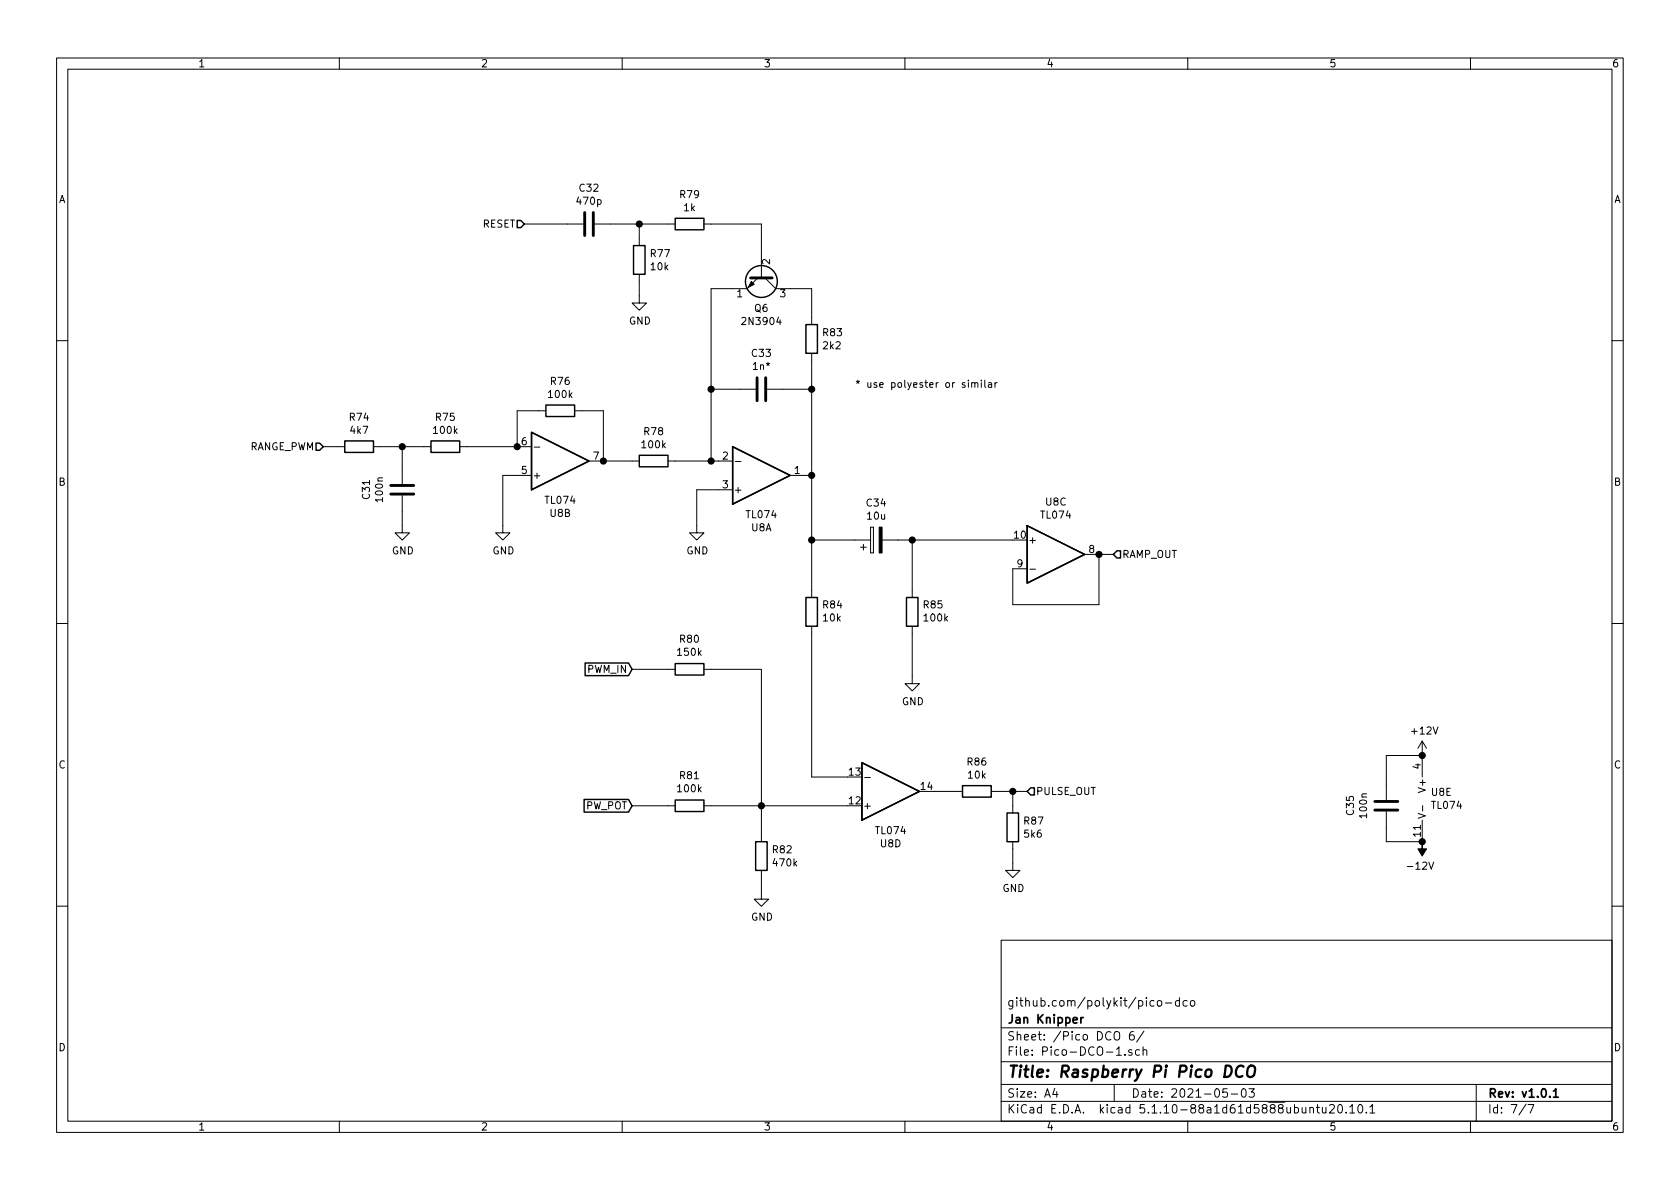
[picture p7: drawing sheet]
<svg xmlns="http://www.w3.org/2000/svg" width="297mm" height="210mm" viewBox="0 0 297 210" stroke-linecap="round" stroke-linejoin="round" font-family="sans-serif">
<g fill="none" stroke="#000" stroke-width=".18">
<path d="M10 10.3h277v189.9h-277zM12 12.2h273v186.1h-273zM60 10.3v1.9M110 10.3v1.9M160 10.3v1.9M210 10.3v1.9M260 10.3v1.9M92.7 39.6h10.4M105.2 39.6h14.2M113 39.6v3.8M124.5 39.6h10.1v9.5M113 48.5v5.1h1.3l-1.3 1.3-1.2-1.3h1.2"/>
<path d="M134 49.1l-1.9 1.9h-6.4v30.5M135.3 49.1l1.9 1.9h6.3v6.4M10 60.2h2M57.1 79h3.9M66 79h10.2M71.1 79v6.6M81.3 79h12.7M94.5 79.1h1M96.5 72.6h-5.1v6.4M101.6 72.6h5.1v8.9M125.7 68.8h7.9M135.6 68.8h7.9"/>
<path d="M143.5 62.5v43.2M171.2 67.2v.2M171.2 67.7v.8M171.8 67.8l.2-.1h.3l.1 .8M171.8 67.7v.8M172.4 67.8l.1-.1h.3l.1 .8M173.5 67.2v.2M173.5 67.7v.8M174.1 67.2v1.1l.2 .2M174.8 67.7h.5v.8M175.3 68h-.4l-.2 .2 .1 .2h.5M175.9 67.7v.8"/>
<path d="M176.3 67.7l-.4 .2M285 60.2h2M71.1 87.6v6.6h1.3l-1.3 1.3-1.3-1.3h1.3M94 84.1h-5.1v10.1h1.3l-1.3 1.3-1.3-1.3h1.3M104.1 81.5h8.9M118.1 81.5h11.4M129.5 86.6h-6.3v7.6h1.3l-1.3 1.3-1.3-1.3h1.3M130 81.6h1M139.7 84.1h3.8M143.5 95.5h10.4M152.1 96.8h1.1M152.7 96.3v1"/>
<path d="M153.9 93.2h.5v4.6h-.5zM156 95.5h23.1M161.3 95.5v10.2M191.8 98h5M194.3 98v8.9h-15.2v-6.3h2.5M10 110.3h2M111.8 118.4h7.6M124.5 118.4h10.1v30.4M143.5 110.7v26.7h6.4M161.3 110.7v10.2h1.3l-1.3 1.3-1.3-1.3h1.3M182.1 100.7h1M285 110.3h2"/>
<path d="M152.9 137.5h1M165.1 139.9h5.1M175.3 139.9h6.3M179.1 139.9v3.9M251.5 131.1v6.3M251.5 133.6h-6.4v7.9M251.5 131.1l-.8 1.2M251.5 131.1l.7 1.2M111.8 142.5h7.6M124.5 142.5h25.4M134.6 153.9v5.1h1.3l-1.3 1.3-1.3-1.3h1.3M179.1 148.8v5.1h1.2l-1.2 1.3-1.3-1.3h1.3"/>
<path d="M245.1 143.5v5.3h6.4v-3.8M250.7 143.8l1.3 .5-1.3 .4M251.5 142.5v.9M10 160.2h2M177 166.3h108v32h-108zM204 177l-.4-.1-.3 .3 .1 .6 .2 .1 .4-.1M204.7 177.1l.2-.2 .4 .2v.7l-.2 .1-.4-.1zM206 177.4h1.2M208.5 177l-.4-.1-.3 .3 .1 .6 .2 .1 .4-.1M208.5 176.4v1.5M209.9 177l-.4-.1-.3 .3v.6l.3 .1 .4-.1M210.5 177.1l.2-.2 .5 .2v.7l-.2 .1-.5-.1z"/>
<path d="M285 160.2h2M60 198.3v1.9M110 198.3v1.9M160 198.3v1.9M177 194.8h108M177 191.8h108M177 187.8h108M177 181.8h108M186.5 192.5l-.4 1h1M186.8 193v1M197 191.8v3M197.2 182.5a.5 .5 0 0 1 .5 0 .5 .5 0 0 1 .3 .4v.5a.5 .5 0 0 1-.5 .5 .5 .5 0 0 1-.5-.5v-.5z"/>
<path d="M197.4 186.6h.9M198.9 186.5v.1M200.1 185.7a.37 .37 0 0 0-.6 .1l.1 .2 .5 .2 .1 .1-.2 .3-.5-.1M200.4 182.4a.59 .59 0 0 0-.7 .7v.5l.1 .2 .5 .1 .2-.1 .1-.5-.2-.2-.4-.1-.3 .3M201.5 185.7l-.5-.1-.2 .3v.6l.2 .1 .5-.1M202.1 185.7h.1a.37 .37 0 0 1 .6 .1v.8M202.1 185.1v1.5M202.3 182.3l-1.3 2M210 198.3v1.9M217 192.5h-.7l-.1 .7 .2-.1 .5 .1 .1 .2v.5l-.2 .1-.6-.1M217.7 193.5h1.1M219.6 192.7l.4-.2a.94 .94 0 0 1 0 1.5 .82 .82 0 0 1-.4-1.3z"/>
<path d="M220.8 192.5h1l-.5 .6 .4 .1v.7l-.2 .1-.7-.1M231.6 196l.2-.2 .4 .1v.9M231.6 195.8v1M232.7 195.8h.6M232.9 195.3v1.3l.4 .2M233.8 195.8l.1 .9 .3 .1 .2-.1M234.4 195.8v1M235.1 195.5l.2-.2h.4l.2 .5-.9 1h.9M236.7 195.4l.3-.1a.94 .94 0 0 1 0 1.5h-.1a1 1 0 0 1-.2-1.4zM238 196.7v.1M238.7 195.8l.4-.5v1.5M238.7 196.8h.8"/>
<path d="M240.3 195.4l.1-.1a.8 .8 0 0 1 .6 .8 .8 .8 0 0 1-.6 .7 1 1 0 0 1-.1-1.4zM241.6 196.7v.1M242.2 195.8l.4-.5v1.5M242.2 196.8h.9M260 198.3v1.9M261 191.8v6.5M269.8 195.2l-1.2 2M270.2 195.3h1l-.6 1.5"/>
</g>
<path d="M191.1 179.9v1M191.5 179.9l-.3 .1-.1 .2M274.7 193l.4-.5v1.5M274.7 194h.8" fill="none" stroke="#000" stroke-width=".3"/>
<path d="M216.7 188.4a.97 .97 0 0 1 1.1 .6 .97 .97 0 0 1-.3 1.2l-.5 .2h-.5zM219.9 188.6a.87 .87 0 0 0-1 0 .87 .87 0 0 0-.4 1 .69 .69 0 0 0 .3 .8 .69 .69 0 0 0 .9-.1M220.7 188.7a.66 .66 0 0 1 1.2 0 1.49 1.49 0 0 1-.6 1.7l-.6-.1a1.49 1.49 0 0 1 0-1.6z" fill="none" stroke="#000" stroke-width=".41"/>
<g fill="none" stroke="#000" stroke-width=".25">
<path d="M91.4 39h.7l.6 .6-.6 .7h-.7zM119.4 38.6h5.1v2h-5.1zM112 43.4h2v5.1h-2zM142.5 57.4h2v5.1h-2zM55.9 78.4h.6l.6 .6-.6 .6h-.6zM61 78h5v2h-5zM76.2 78h5.1v2h-5.1zM94 76.4l10.1 5.1-10.1 5.1zM96.5 71.6h5.1v2.1h-5.1zM129.5 79l10.2 5.1-10.2 5zM113 80.5h5.1v2h-5.1zM181.6 93l10.2 5-10.2 5.1z"/>
<path d="M197.5 97.4h.6v1.3h-.6l-.7-.7zM103.5 117.2h7.6l.7 1.2-.7 1.1h-7.6zM119.4 117.3h5.1v2.1h-5.1zM142.5 105.7h2v5h-2zM160.3 105.7h2v5h-2zM152.4 134.9l10.2 5-10.2 5.1zM170.2 138.9h5.1v2.1h-5.1zM182.2 139.3h.7v1.3h-.7l-.6-.7zM103.3 141.4h7.8l.7 1.1-.7 1.1h-7.8zM119.4 141.5h5.1v2h-5.1zM133.6 148.8h2v5.1h-2zM178.1 143.8h2v5h-2z"/>
<circle cx="134.6" cy="49.8" r="2.82"/>
</g>
<path d="M103.4 37.6v4.1M104.9 37.6v4.1M132.7 49.1h3.8M133.9 66.8v4.1M135.4 66.8v4.1M69.1 87.4h4.1M69.1 85.8h4.1M243.1 143.3h4M243.1 141.7h4" fill="none" stroke="#000" stroke-width=".51"/>
<path d="M132.8 49.8l.5 .5-1 .5zM155.4 93.2h.6v4.6h-.6zM251.5 148.8v1.3h.7l-.7 1.3-.8-1.3h.8z" fill="#000" stroke="#000" stroke-width=".18"/>
<g fill="#000" stroke="#000" stroke-width=".25">
<circle cx="113" cy="39.6" r=".51"/>
<circle cx="71.1" cy="79" r=".51"/>
<circle cx="91.4" cy="79" r=".51"/>
<circle cx="125.7" cy="68.8" r=".51"/>
<circle cx="143.5" cy="68.8" r=".51"/>
<circle cx="106.7" cy="81.5" r=".51"/>
<circle cx="125.7" cy="81.5" r=".51"/>
<circle cx="143.5" cy="95.5" r=".51"/>
<circle cx="143.5" cy="84.1" r=".51"/>
<circle cx="161.3" cy="95.5" r=".51"/>
<circle cx="194.3" cy="98" r=".51"/>
<circle cx="179.1" cy="139.9" r=".51"/>
<circle cx="251.5" cy="133.6" r=".51"/>
<circle cx="134.6" cy="142.5" r=".51"/>
<circle cx="251.5" cy="148.8" r=".51"/>
</g>
<text font-size="2.8" x="178" y="190.5">Title: Raspberry Pi Pico DCO</text>
<g font-size="2.1">
<text x="178" y="178">github.com/polykit/pico-dco</text>
<text x="178" y="184">Sheet: /Pico DCO 6/</text>
<text x="178" y="181">Jan Knipper</text>
<text x="178" y="186.7">File: Pico-DCO-1.sch</text>
<text x="178" y="196.9">KiCad E.D.A. kicad 5.1.10-88a1d61d5888ubuntu20.10.1</text>
<text x="178" y="194.1">Size: A4</text>
<text x="200" y="194.1">Date: 2021-05-03</text>
<text x="263" y="194.1">Rev: v1.0.1</text>
<text x="263" y="196.9">Id: 7/7</text>
</g>
<g font-size="1.8">
<text x="35" y="11.9">1</text>
<text x="85" y="11.9">2</text>
<text x="135" y="11.9">3</text>
<text x="185" y="11.9">4</text>
<text x="235" y="11.9">5</text>
<text x="285" y="11.9">6</text>
<text x="10.4" y="35.9">A</text>
<text x="102.5" y="33.9">C32</text>
<text x="120.3" y="35">R79</text>
<text x="285.4" y="35.9">A</text>
<text x="85.3" y="40.3">RESET</text>
<text x="102.1" y="36.2">470p</text>
<text x="121" y="37.4">1k</text>
<text x="115.1" y="45.5">R77</text>
<text x="115.1" y="47.8">10k</text>
<text x="136.1" y="46.8" transform="rotate(-90 136.1 46.8)">2</text>
<text x="130.3" y="52.6">1</text>
<text x="137.9" y="52.6">3</text>
<text x="111.2" y="57.4">GND</text>
<text x="131.5" y="57.5">2N3904</text>
<text x="133.5" y="55.2">Q6</text>
<text x="145.6" y="59.5">R83</text>
<text x="133" y="63.1">C33</text>
<text x="133.2" y="65.4">1n*</text>
<text x="145.6" y="61.8">2k2</text>
<text x="97.1" y="70.4">100k</text>
<text x="97.4" y="68.1">R76</text>
<text x="151.1" y="68.6">* use polyester or similar</text>
<text x="61.9" y="74.4">R74</text>
<text x="62" y="76.7">4k7</text>
<text x="76.8" y="76.7">100k</text>
<text x="77.1" y="74.4">R75</text>
<text x="113.9" y="77">R78</text>
<text x="43.9" y="79.6">RANGE_PWM</text>
<text x="92.2" y="83.8">5</text>
<text x="92.2" y="78.7">6</text>
<text x="104.9" y="81.3">7</text>
<text x="113.6" y="79.3">100k</text>
<text x="127.8" y="81.3">2</text>
<text x="140.5" y="83.8">1</text>
<text x="10.4" y="85.9">B</text>
<text x="65.4" y="88.2" transform="rotate(-90 65.4 88.2)">C31</text>
<text x="67.7" y="88.6" transform="rotate(-90 67.7 88.6)">100n</text>
<text x="94.1" y="84.7">+</text>
<text x="96.5" y="89.1">TL074</text>
<text x="127.8" y="86.4">3</text>
<text x="129.7" y="87.2">+</text>
<text x="153.3" y="89.6">C34</text>
<text x="184.9" y="89.4">U8C</text>
<text x="285.4" y="85.9">B</text>
<text x="97.3" y="91.4">U8B</text>
<text x="132.1" y="91.6">TL074</text>
<text x="132.9" y="93.9">U8A</text>
<text x="153.4" y="91.9">10u</text>
<text x="179.4" y="95.2">10</text>
<text x="184.1" y="91.7">TL074</text>
<text x="69.3" y="98">GND</text>
<text x="87.1" y="98">GND</text>
<text x="121.4" y="98">GND</text>
<text x="179.9" y="100.3">9</text>
<text x="181.7" y="96.1">+</text>
<text x="192.6" y="97.8">8</text>
<text x="198.4" y="98.7">RAMP_OUT</text>
<text x="145.6" y="107.6">R84</text>
<text x="163.3" y="107.6">R85</text>
<text x="120.3" y="113.7">R80</text>
<text x="145.6" y="109.9">10k</text>
<text x="163.5" y="109.9">100k</text>
<text x="103.9" y="119">PWM_IN</text>
<text x="119.9" y="116">150k</text>
<text x="159.5" y="124.7">GND</text>
<text x="249.8" y="129.9">+12V</text>
<text x="10.4" y="135.9">C</text>
<text x="120.3" y="137.8">R81</text>
<text x="150.2" y="137.2">13</text>
<text x="171.1" y="135.4">R86</text>
<text x="171.2" y="137.7">10k</text>
<text x="251.2" y="136" transform="rotate(-90 251.2 136)">4</text>
<text x="285.4" y="135.9">C</text>
<text x="103.5" y="143.1">PW_POT</text>
<text x="119.9" y="140.1">100k</text>
<text x="150.2" y="142.2">12</text>
<text x="152.5" y="143.1">+</text>
<text x="162.9" y="139.7">14</text>
<text x="183.1" y="140.6">PULSE_OUT</text>
<text x="252.1" y="139.7" transform="rotate(-90 252.1 139.7)">V+</text>
<text x="253.1" y="140.7">U8E</text>
<text x="253.3" y="143">TL074</text>
<text x="154.9" y="147.5">TL074</text>
<text x="155.7" y="149.8">U8D</text>
<text x="181.1" y="145.8">R87</text>
<text x="181.2" y="148.1">5k6</text>
<text x="239.4" y="144.1" transform="rotate(-90 239.4 144.1)">C35</text>
<text x="241.7" y="144.5" transform="rotate(-90 241.7 144.5)">100n</text>
<text x="251.2" y="147.9" transform="rotate(-90 251.2 147.9)">11</text>
<text x="136.7" y="150.9">R82</text>
<text x="136.8" y="153.2">470k</text>
<text x="249.2" y="153.8">-12V</text>
<text x="177.2" y="157.7">GND</text>
<text x="132.8" y="162.8">GND</text>
<text x="10.4" y="185.9">D</text>
<text x="285.4" y="185.9">D</text>
<text x="35" y="199.9">1</text>
<text x="85" y="199.9">2</text>
<text x="135" y="199.9">3</text>
<text x="185" y="199.9">4</text>
<text x="235" y="199.9">5</text>
<text x="285" y="199.9">6</text>
</g>
</svg>
